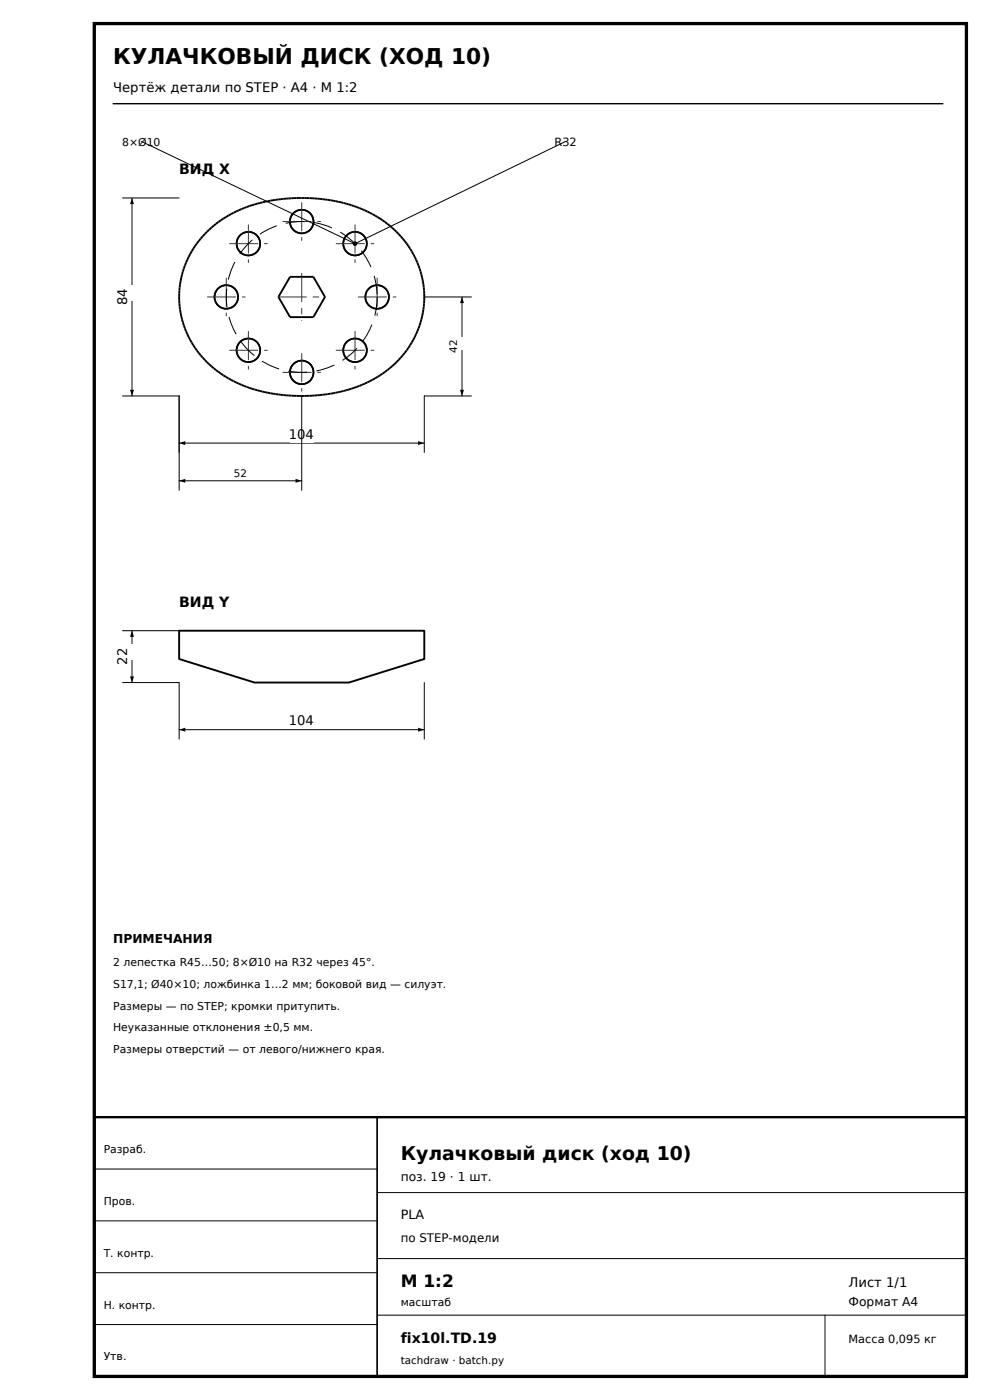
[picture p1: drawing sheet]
<svg xmlns="http://www.w3.org/2000/svg" width="210mm" height="297mm" viewBox="0 0 210 297" stroke-linecap="round" stroke-linejoin="round" font-family="sans-serif">
<path d="M20 5h185v287h-185z" fill="none" stroke="#000" stroke-width=".7" stroke-linecap="butt"/>
<path d="M24 22h176" fill="none" stroke="#000" stroke-width=".3"/>
<path d="M20 237h185v55h-185z" fill="none" stroke="#000" stroke-width=".5"/>
<g fill="none" stroke="#000" stroke-width=".35">
<path d="M80 237v55"/>
<circle cx="52.7" cy="51.7" r="2.5"/>
<circle cx="64" cy="47" r="2.5"/>
<circle cx="75.3" cy="51.7" r="2.5"/>
<circle cx="48" cy="63" r="2.5"/>
<circle cx="52.7" cy="74.3" r="2.5"/>
<circle cx="64" cy="79" r="2.5"/>
<circle cx="75.3" cy="74.3" r="2.5"/>
<circle cx="80" cy="63" r="2.5"/>
</g>
<path d="M38 84v12M38 94h52M90 84v12M20 248h60M20 259h60M80 253h125M20 270h60M80 267h125M80 279h125M175 279v13M20 281h60" fill="none" stroke="#000" stroke-width=".21"/>
<path d="M43.9 49.2a27.4 27.4 0 0 1 19-7.2 29.1 29.1 0 0 1 20.3 6.3 19.3 19.3 0 0 1-2.6 31.3 33 33 0 0 1-23.2 3.8 23.1 23.1 0 0 1-17.7-12.5 19.1 19.1 0 0 1 4.2-21.7zM61.5 58.7h5l2.4 4.3-2.4 4.3h-5l-2.4-4.3zM38 133.8h52v6l-16 5h-20l-16-5z" fill="none" stroke="#000" stroke-width=".4"/>
<path d="M38 94l1.3-.4v.8zM88.7 93.6l1.3 .4-1.3 .4z" fill="#000"/>
<path d="M61.5 90.5h5v3.4h-5z" fill="#fff"/>
<path d="M26 42h12M28 42v42M26 84h12" fill="none" stroke="#000" stroke-width=".21"/>
<path d="M28 42l.4 1.3h-.8zM27.6 82.7h.8l-.4 1.3z" fill="#000"/>
<path d="M25.3 60.4h3.4v3.4h-3.4z" fill="#fff"/>
<path d="M38 144.8v12M38 154.8h52M90 144.8v12" fill="none" stroke="#000" stroke-width=".21"/>
<path d="M38 154.8l1.3-.4v.8zM88.7 154.4l1.3 .4-1.3 .4z" fill="#000"/>
<path d="M61.5 151.3h5v3.4h-5z" fill="#fff"/>
<path d="M26 133.8h12M28 133.8v11M26 144.8h12" fill="none" stroke="#000" stroke-width=".21"/>
<path d="M28 133.8l.4 1.3h-.8zM27.6 143.5h.8l-.4 1.3z" fill="#000"/>
<path d="M25.3 136.7h3.4v3.4h-3.4z" fill="#fff"/>
<g fill="none" stroke="#000" stroke-width=".35">
<circle cx="52.7" cy="51.7" r="2.5"/>
<circle cx="64" cy="47" r="2.5"/>
<circle cx="75.3" cy="51.7" r="2.5"/>
<circle cx="48" cy="63" r="2.5"/>
<circle cx="52.7" cy="74.3" r="2.5"/>
<circle cx="64" cy="79" r="2.5"/>
<circle cx="75.3" cy="74.3" r="2.5"/>
<circle cx="80" cy="63" r="2.5"/>
</g>
<g fill="none" stroke="#333" stroke-width=".21" stroke-dasharray="6 1.4 1.2 1.4">
<path d="M48 59v8M48.7 51.7h8M52.7 47.7v8M60 47h8M64 43v8M64 58v10M71.3 51.7h8M75.3 47.7v8M80 59v8M44 63h8M48.7 74.3h8M52.7 70.3v8"/>
<path d="M59 63h10M60 79h8M64 75v8M71.3 74.3h8M75.3 70.3v8M76 63h8"/>
</g>
<path d="M80 63a16 16 0 0 1-23.5 14.1 16 16 0 0 1-1.4-27.4 16 16 0 0 1 24.8 11.7l.1 1.6" fill="none" stroke="#000" stroke-width=".21" stroke-dasharray="4 2" stroke-linecap="butt"/>
<path d="M38 84v20M64 84v20M38 102h26" fill="none" stroke="#000" stroke-width=".21"/>
<path d="M38 102l1.3-.4v.8zM62.7 101.6l1.3 .4-1.3 .4z" fill="#000"/>
<path d="M49.7 99.1h2.6v2.6h-2.6z" fill="#fff"/>
<path d="M90 63h10M98 63v21M90 84h10" fill="none" stroke="#000" stroke-width=".21"/>
<path d="M98 63l.4 1.3h-.8zM97.6 82.7h.8l-.4 1.3z" fill="#000"/>
<path d="M95.7 71.5h2.6v2.6h-2.6z" fill="#fff"/>
<path d="M75.3 51.7l44.7-21.7zM30 30l45.3 21.7z" fill="#000" stroke="#000" stroke-width=".21"/>
<circle cx="75.3" cy="51.7" r=".45" fill="#000"/>
<text font-size="4.6" x="24" y="13.5">КУЛАЧКОВЫЙ ДИСК (ХОД 10)</text>
<text font-size="4" x="85" y="246">Кулачковый диск (ход 10)</text>
<text font-size="3.6" x="85" y="273">М 1:2</text>
<g font-size="3">
<text x="38" y="37">ВИД X</text>
<text x="38" y="128.8">ВИД Y</text>
<text x="85" y="285">fix10l.TD.19</text>
</g>
<g font-size="2.8">
<text x="24" y="19.5">Чертёж детали по STEP · A4 · М 1:2</text>
<text x="27" y="64.8" transform="rotate(-90 27 64.8)">84</text>
<text x="61.3" y="93.1">104</text>
<text x="27" y="141" transform="rotate(-90 27 141)">22</text>
<text x="61.3" y="153.9">104</text>
<text x="180" y="273">Лист 1/1</text>
</g>
<text font-size="2.7" x="85" y="258.5">PLA</text>
<g font-size="2.6">
<text x="24" y="200">ПРИМЕЧАНИЯ</text>
<text x="85" y="250.6">поз. 19 · 1 шт.</text>
<text x="180" y="277">Формат A4</text>
</g>
<text font-size="2.5" x="85" y="263.5">по STEP-модели</text>
<g font-size="2.4">
<text x="117.6" y="30.9">R32</text>
<text x="180" y="285">Масса 0,095 кг</text>
</g>
<g font-size="2.3">
<text x="25.9" y="30.9">8×Ø10</text>
<text x="24" y="205">2 лепестка R45…50; 8×Ø10 на R32 через 45°.</text>
<text x="24" y="209.6">S17,1; Ø40×10; ложбинка 1…2 мм; боковой вид — силуэт.</text>
<text x="24" y="214.2">Размеры — по STEP; кромки притупить.</text>
<text x="24" y="218.8">Неуказанные отклонения ±0,5 мм.</text>
<text x="24" y="223.4">Размеры отверстий — от левого/нижнего края.</text>
<text x="22" y="244.6">Разраб.</text>
<text x="22" y="255.6">Пров.</text>
<text x="22" y="266.6">Т. контр.</text>
<text x="22" y="277.6">Н. контр.</text>
<text x="85" y="277">масштаб</text>
<text x="22" y="288.6">Утв.</text>
</g>
<g font-size="2.2">
<text x="97" y="74.8" transform="rotate(-90 97 74.8)">42</text>
<text x="49.6" y="101.1">52</text>
<text x="85" y="289.3">tachdraw · batch.py</text>
</g>
</svg>
